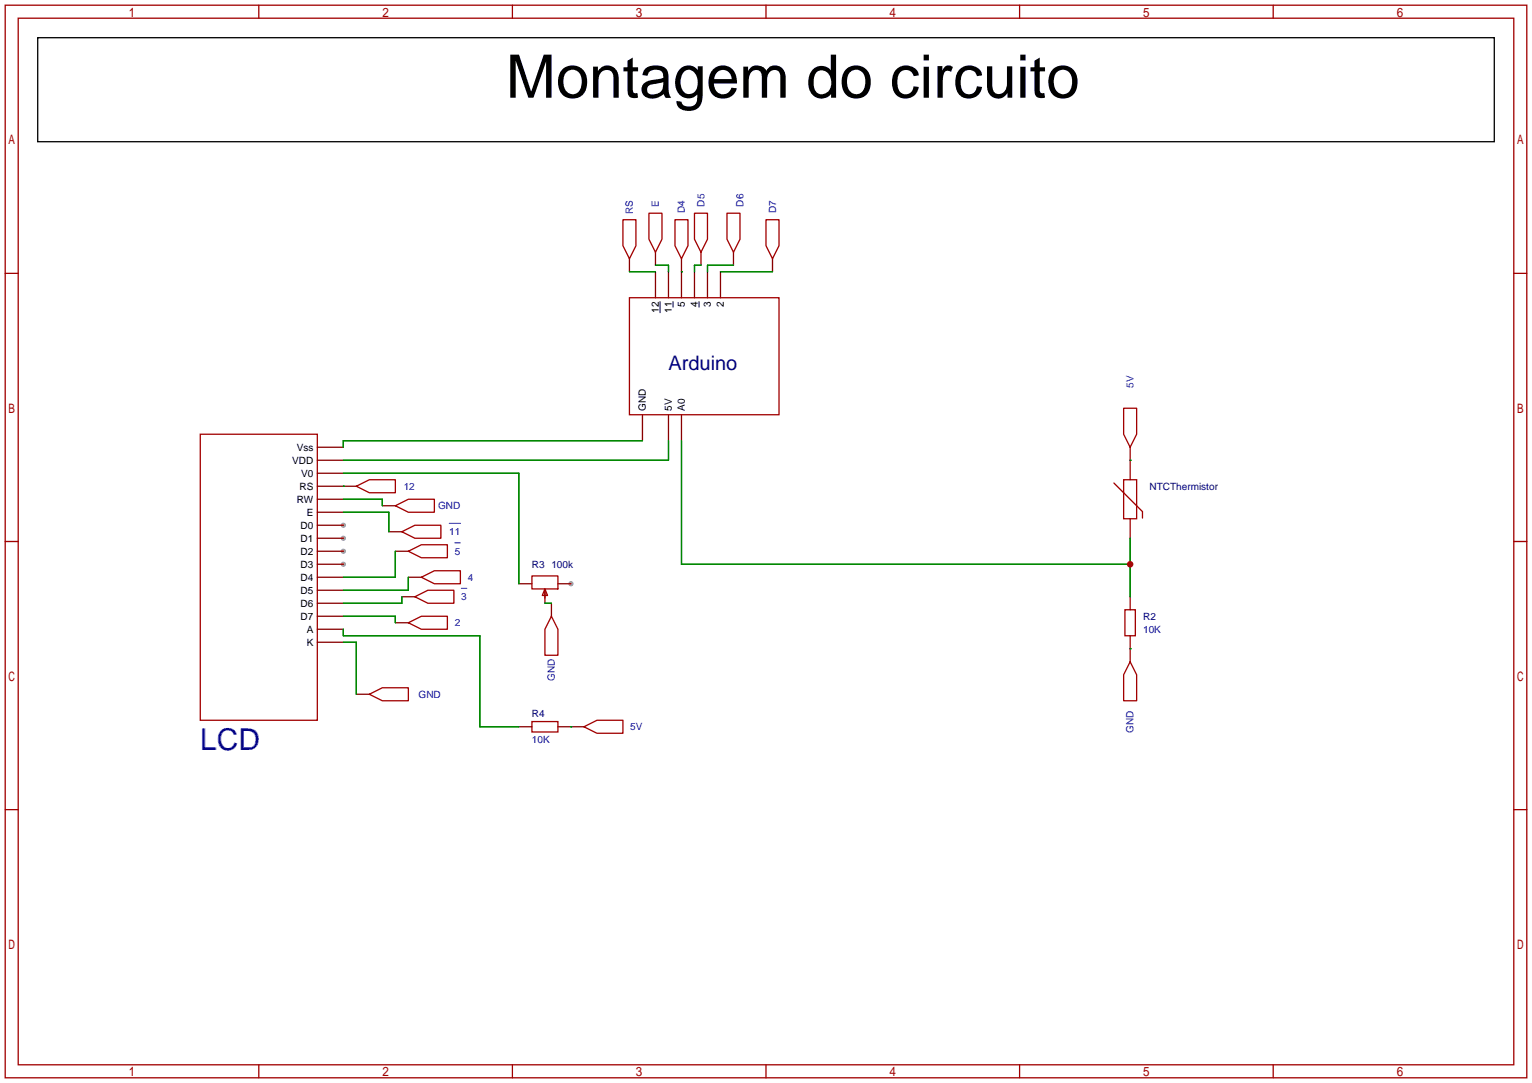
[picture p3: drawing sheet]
<svg xmlns="http://www.w3.org/2000/svg" width="299mm" height="212mm" viewBox="0 0 299 212" stroke-linecap="round" stroke-linejoin="round" font-family="sans-serif">
<g fill="#999">
<circle cx="67.1" cy="102.6" r=".51"/>
<circle cx="67.1" cy="105.2" r=".51"/>
<circle cx="67.1" cy="107.7" r=".51"/>
<circle cx="67.1" cy="110.2" r=".51"/>
<circle cx="111.5" cy="114" r=".51"/>
</g>
<g fill="none" stroke="#a10000" stroke-width=".25">
<path d="M1 1h297.2v209.6h-297.2zM3.6 3.6h292.1v204.4h-292.1zM50.5 1v2.6M100.1 1v2.6M149.6 1v2.6M199.1 1v2.6M248.7 1v2.6M1 53.4h2.6M122.9 58.2h29.2v22.8h-29.2zM295.7 53.4h2.5M219.5 79.8h2.5v5l-1.3 2.6-1.2-2.6zM39.1 84.8h22.9v55.9h-22.9z"/>
<path d="M217.6 94.4l5.5 5.5v1.3M219.5 93.7h2.5v7.6h-2.5zM1 105.8h2.6M219.7 119.1h2v5.1h-2zM295.7 105.8h2.5M220.7 129.3l1.3 2.5v5.1h-2.5v-5.1zM1 158.2h2.6M295.7 158.2h2.5M50.5 208v2.6M100.1 208v2.6M149.6 208v2.6M199.1 208v2.6"/>
<path d="M248.7 208v2.6"/>
</g>
<path d="M7.4 7.4h284.4v20.3h-284.4z" fill="none" stroke="#000" stroke-width=".25"/>
<g fill="none" stroke="#870000" stroke-width=".25">
<path d="M128 53.1v5.1M130.6 53.1v5.1M133.1 53.1v5.1M135.6 53.1v5.1M138.2 53.1v5.1M140.7 53.1v5.1M62 87.4h5.1M62 89.9h5.1M62 92.5h5.1M62 95h5.1M62 97.5h5.1M125.5 81v5.1"/>
<path d="M130.6 81v5.1M133.1 81v5.1M220.7 87.4v6.3M62 100.1h5.1M62 102.6h5.1M62 105.2h5.1M62 107.7h5.1M62 110.2h5.1M62 112.8h5.1M62 115.3h5.1M62 117.9h5.1M220.7 101.3v3.9"/>
<path d="M220.7 116.6v2.5M62 120.4h5.1M62 122.9h5.1M62 125.5h5.1M220.7 124.2v5.1"/>
</g>
<path d="M128.9 58.9v2.2M131.5 58.9v1.1M136.5 58.9v1.1" fill="none" stroke="#000" stroke-width=".2"/>
<path d="M125.5 86.1h-58.4v1.3M133.1 86.1v24.1h87.6M220.7 89.9h.1M220.7 105.2v11.4M220.7 126.7h.1" fill="none" stroke="#008700" stroke-width=".25"/>
<circle cx="220.7" cy="110.2" r=".63" fill="#c00"/>
<g fill="none" stroke="#008700" stroke-width=".25">
<path d="M122.9 53.1h5.1M128 51.8h2.6v1.3M133.1 53.1h.1M136.9 51.8h-1.3v1.3M140.7 53.1h10.2M143.3 51.8h-5.1v1.3M67.1 95h.1M67.1 92.5h34.2v21.5M67.1 97.5h7.6v1.3M125.5 86.1h-58.4v1.3M130.6 86.1v3.8h-63.5M67.1 100.1h8.8v3.8"/>
<path d="M77.2 107.7v5.1h-10.1M78.5 116.6v1.3h-11.4M79.8 112.8v2.5h-12.7M106.4 117.9h1.3M67.1 122.9v1.3h26.6v17.8h7.6M67.1 120.4h10.1v1.3M67.1 125.5h2.5v10.1M111.5 142h.1"/>
</g>
<g fill="none" stroke="#870000" stroke-width=".25">
<path d="M122.9 50.5v2.6M128 49.3v2.5M133.1 50.5v2.6M136.9 49.3v2.5M143.3 49.3v2.5M150.9 50.5v2.6M67.1 95h2.5M74.7 98.8h2.5M75.9 103.9h2.6M77.2 107.7h2.6M78.5 116.6h2.5M79.8 112.8h2.5"/>
<path d="M101.3 114h2.6M106.4 115.3v2.6M107.7 117.9v2.5M109 114h2.5M69.6 135.6h2.5M77.2 121.7h2.6M101.3 142h2.6M109 142h5"/>
</g>
<g fill="none" stroke="#a10000" stroke-width=".25">
<path d="M121.7 42.9h2.5v5.1l-1.3 2.5-1.2-2.5zM126.7 41.7h2.6v5l-1.3 2.6-1.3-2.6zM131.8 42.9h2.6v5.1l-1.3 2.5-1.3-2.5zM135.6 41.7h2.6v5l-1.3 2.6-1.3-2.6zM142 41.7h2.5v5l-1.2 2.6-1.3-2.6zM149.6 42.9h2.5v5.1l-1.2 2.5-1.3-2.5zM69.6 95l2.5-1.3h5.1v2.6h-5.1zM77.2 98.8l2.6-1.3h5v2.6h-5zM78.5 103.9l2.5-1.3h5.1v2.6h-5.1zM79.8 107.7l2.5-1.3h5.1v2.6h-5.1zM81 116.6l2.6-1.3h5v2.6h-5zM82.3 112.8l2.5-1.3h5.1v2.5h-5.1z"/>
<path d="M103.9 112.5h5.1v2.6h-5.1zM106.4 115.1l.5 1.2h-1zM106.4 115.6v1.2M72.1 135.6l2.6-1.2h5.1v2.5h-5.1zM79.8 121.7l2.5-1.3h5.1v2.5h-5.1zM107.7 120.4l1.3 2.5v5.1h-2.6v-5.1zM103.9 141h5.1v2h-5.1zM114 142l2.6-1.3h5.1v2.6h-5.1z"/>
</g>
<path d="M87.7 102.2h2.2M88.8 106.1h1.1M90.1 114.9h1.1" fill="none" stroke="#00f" stroke-width=".2"/>
<text font-size="11.7" x="98.8" y="19.1">Montagem do circuito</text>
<text font-size="5.9" fill="#00f" x="39.1" y="146.6">LCD</text>
<text font-size="3.9" fill="#000080" x="130.6" y="72.2">Arduino</text>
<g font-size="2" fill="#00f">
<text x="123.6" y="41.8" transform="rotate(-90 123.6 41.8)">RS</text>
<text x="128.7" y="40.4" transform="rotate(-90 128.7 40.4)">E</text>
<text x="133.8" y="41.6" transform="rotate(-90 133.8 41.6)">D4</text>
<text x="137.6" y="40.3" transform="rotate(-90 137.6 40.3)">D5</text>
<text x="145.2" y="40.3" transform="rotate(-90 145.2 40.3)">D6</text>
<text x="151.6" y="41.6" transform="rotate(-90 151.6 41.6)">D7</text>
<text x="221.4" y="75.8" transform="rotate(-90 221.4 75.8)">5V</text>
<text x="78.9" y="95.7">12</text>
<text x="85.6" y="99.5">GND</text>
<text x="87.7" y="104.6">11</text>
<text x="88.8" y="108.4">5</text>
<text x="91.4" y="113.5">4</text>
<text x="90.1" y="117.3">3</text>
<text x="88.8" y="122.4">2</text>
<text x="223.3" y="123.6">10K</text>
<text x="81.8" y="136.3">GND</text>
<text x="108.4" y="133.1" transform="rotate(-90 108.4 133.1)">GND</text>
<text x="123.1" y="142.7">5V</text>
<text x="221.4" y="143.3" transform="rotate(-90 221.4 143.3)">GND</text>
<text x="103.9" y="145.2">10K</text>
</g>
<g font-size="2">
<text x="128.7" y="61.1" transform="rotate(-90 128.7 61.1)">12</text>
<text x="131.2" y="61.1" transform="rotate(-90 131.2 61.1)">11</text>
<text x="133.8" y="60" transform="rotate(-90 133.8 60)">5</text>
<text x="136.3" y="60" transform="rotate(-90 136.3 60)">4</text>
<text x="138.9" y="60" transform="rotate(-90 138.9 60)">3</text>
<text x="141.4" y="60" transform="rotate(-90 141.4 60)">2</text>
<text x="126.2" y="80.3" transform="rotate(-90 126.2 80.3)">GND</text>
<text x="131.2" y="80.3" transform="rotate(-90 131.2 80.3)">5V</text>
<text x="133.8" y="80.3" transform="rotate(-90 133.8 80.3)">A0</text>
<text x="58" y="88.1">Vss</text>
<text x="57.1" y="90.6">VDD</text>
<text x="58.5" y="95.7">RS</text>
<text x="58.8" y="93.1">V0</text>
<text x="58" y="98.2">RW</text>
<text x="59.9" y="100.8">E</text>
<text x="58.7" y="103.3">D0</text>
<text x="58.7" y="105.8">D1</text>
<text x="58.7" y="108.4">D2</text>
<text x="58.7" y="110.9">D3</text>
<text x="58.7" y="113.5">D4</text>
<text x="58.7" y="116">D5</text>
<text x="58.7" y="118.5">D6</text>
<text x="58.7" y="121.1">D7</text>
<text x="59.9" y="123.6">A</text>
<text x="59.9" y="126.2">K</text>
</g>
<g font-size="2" fill="#000080">
<text x="224.5" y="95.7">NTCThermistor</text>
<text x="103.9" y="110.9">R3</text>
<text x="107.7" y="110.9">100k</text>
<text x="223.3" y="121.1">R2</text>
<text x="103.9" y="140.1">R4</text>
</g>
</svg>
